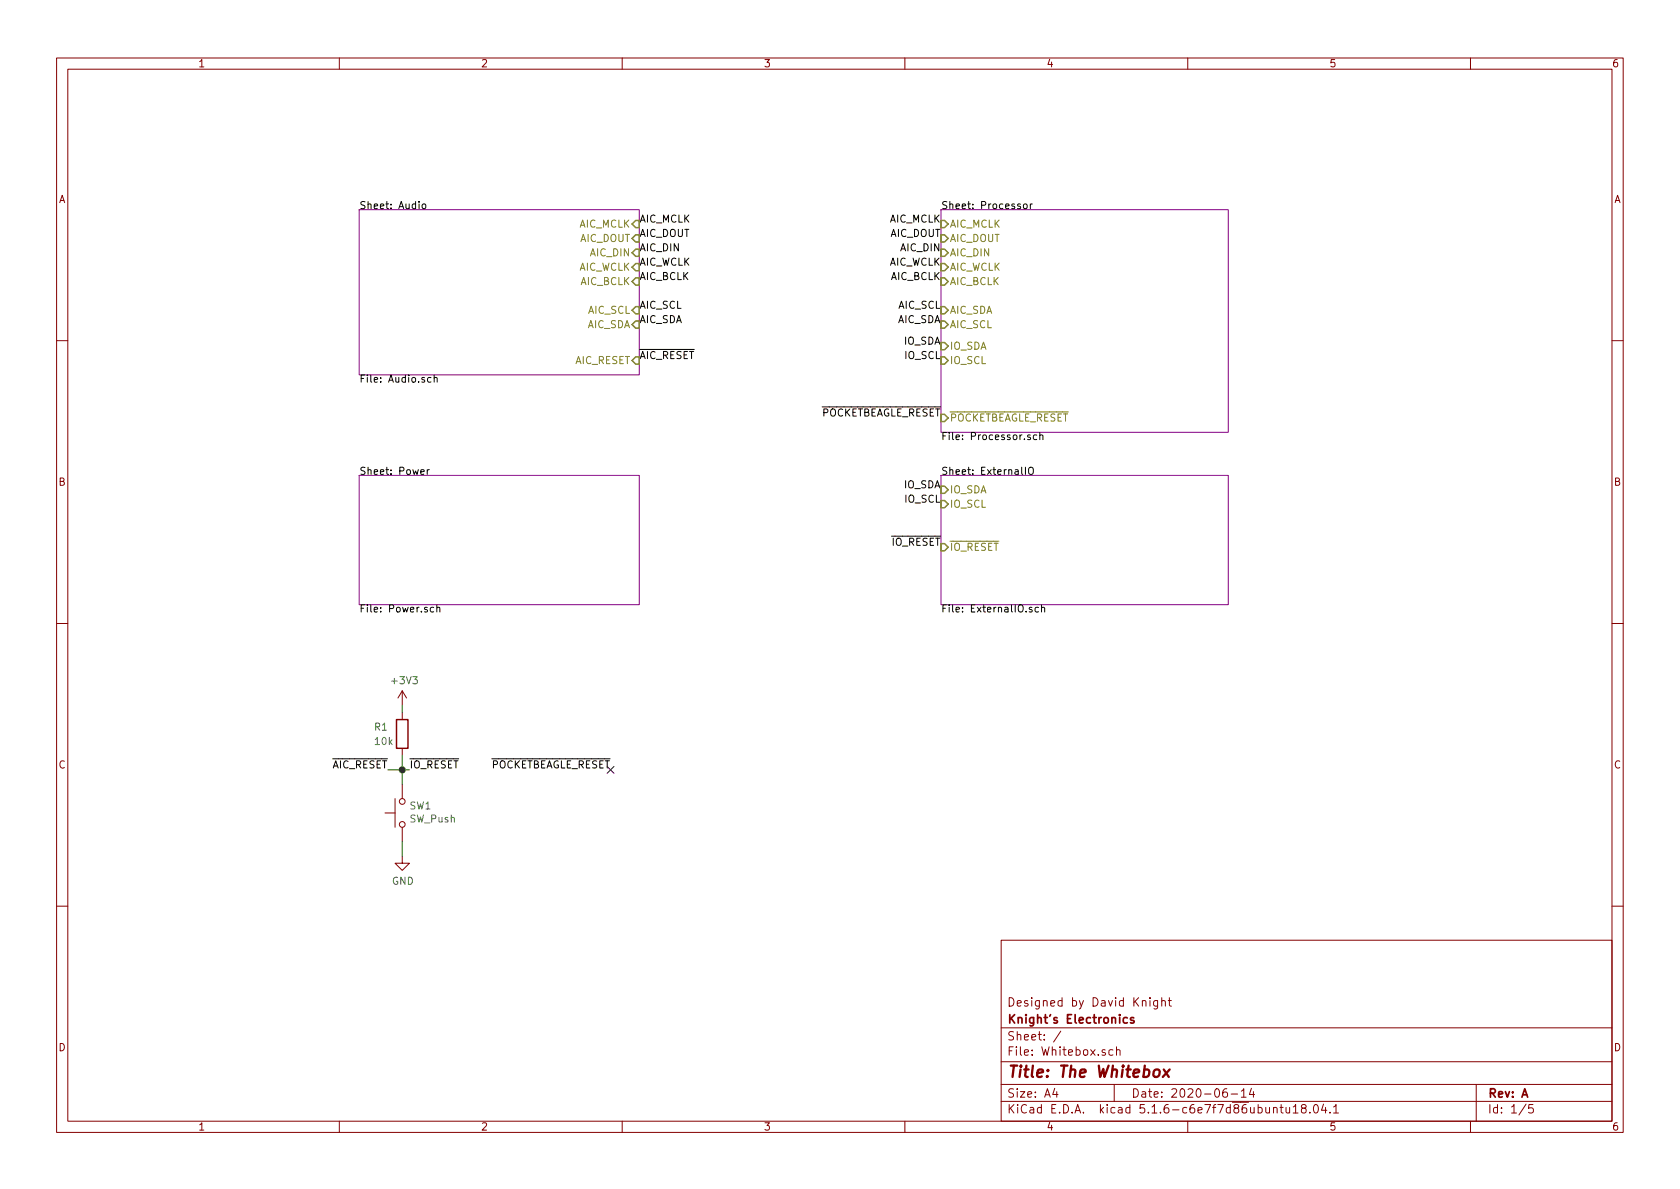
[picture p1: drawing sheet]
<svg xmlns="http://www.w3.org/2000/svg" width="297mm" height="210mm" viewBox="0 0 297 210" stroke-linecap="round" stroke-linejoin="round" font-family="sans-serif">
<g fill="none" stroke="#840000" stroke-width=".18">
<path d="M10 10.3h277v189.9h-277zM12 12.2h273v186.1h-273zM60 10.3v1.9M110 10.3v1.9M160 10.3v1.9M210 10.3v1.9M260 10.3v1.9M10 60.2h2M285 60.2h2M10 110.3h2M285 110.3h2M71.1 122.2v2.5"/>
<path d="M71.1 126v1.2M71.1 132.3v1.3M71.1 138.7v2.5M71.1 122.2l-.7 1.2M71.1 122.2l.8 1.2M68.1 143.8h1.7M69.8 141.2v5.1M71.1 151.4v1.2h1.3l-1.3 1.3-1.3-1.3h1.3M71.1 146.3v2.5M10 160.2h2M177 166.3h108v32h-108zM203.3 176.4v.2"/>
<path d="M203.3 176.9v1M204.7 176.9l-.1 1.4-.2 .1h-.4M204.7 177l-.4-.1-.3 .3v.6l.3 .1 .4-.1M205.4 177.1l.1-.1a.37 .37 0 0 1 .5 .1v.8M205.4 176.4v1.5M206.6 176.9h.5M206.8 176.4v1.3l.3 .2M285 160.2h2M60 198.3v1.9M110 198.3v1.9M160 198.3v1.9M177 194.8h108"/>
<path d="M177 191.8h108M177 187.8h108M177 181.8h108M186.5 192.5l-.4 1h1M186.8 193v1M187.6 182.3l-1.3 2M196.8 185.7l-.5-.1-.2 .3v.6l.2 .1 .5-.1M197 191.8v3M197.4 185.7l.2-.1 .4 .1v.9M197.4 185.1v1.5M210 198.3v1.9M216.9 192.5a.62 .62 0 0 0-.7 .7l.1 .7 .2 .1 .5-.1v-.5l-.1-.2-.4-.1-.3 .3"/>
<path d="M217.7 193.5h1.1M219.5 193l.4-.5v1.5M219.5 194h.8M221.3 192.5l-.4 1h.9M221.6 193v1M225.2 196l.2-.2 .3 .1 .1 .9M226.3 195.8h.6M226.5 195.3v1.3l.4 .2M227.4 195.8l.1 .9 .3 .1 .2-.1M228 195.8v1M228.7 195.8l.4-.5v1.5M228.7 196.8h.8"/>
<path d="M230.4 196l-.3-.2v-.3a.48 .48 0 0 1 .8 0l-.1 .4-.7 .2v.4l.3 .3h.3l.2-.3v-.4l-.2-.1M231.6 196.7v.1M232.4 195.4l.2-.1a.8 .8 0 0 1 .5 .8 .8 .8 0 0 1-.5 .7 1 1 0 0 1-.2-1.4zM234 195.2l-.3 1.1h.9M234.4 195.8v1M235.2 196.7v.1M235.8 195.8l.4-.5v1.5M235.8 196.8h.9M260 198.3v1.9M261 191.8v6.5M269.8 195.2l-1.2 2M271 195.3h-.7v.7l.2-.1 .5 .1 .1 .2-.1 .5-.2 .1-.5-.1"/>
<circle cx="71.1" cy="145.8" r=".51"/>
<circle cx="71.1" cy="141.7" r=".51"/>
</g>
<path d="M204.1 189.3a.54 .54 0 0 1 .5-.2 .54 .54 0 0 1 .5 .4l-.1 .6a.56 .56 0 0 1-.6 .4 .56 .56 0 0 1-.5-.4zM205.8 189.1l.9 1.3M206.8 189.1l-1.2 1.3" fill="none" stroke="#840000" stroke-width=".41"/>
<path d="M199.3 180l-.4-.1-.3 .3 .1 .6h.6M200.5 180a.37 .37 0 0 0-.6 .1v.3l.6 .1v.1l-.2 .3-.4-.1" fill="none" stroke="#840000" stroke-width=".3"/>
<path d="M63.5 37.1h49.5v29.2h-49.5zM166.4 37.1h50.8v39.3h-50.8zM63.5 84.1h49.5v22.8h-49.5zM166.4 84.1h50.8v22.8h-50.8z" fill="none" stroke="#840084" stroke-width=".18"/>
<g fill="none" stroke="#000" stroke-width=".18">
<path d="M74.8 36.1h.3l.1 .1v.6l-.3 .1-.3-.2zM181 36.2l.2-.1 .4 .1v.5l-.1 .1-.3 .1-.2-.1zM182.2 36.1v.8M182.5 36.1h-.2l-.1 .2M76.2 66.8l-.4-.1-.2 .3 .1 .5h.5M76.8 66.9l.1-.2 .3 .1 .1 .8M76.8 66.3v1.3M182.2 77l-.3-.1-.2 .2v.2l.5 .1v.3h-.5M183.3 77l-.3-.1-.3 .2 .1 .6h.5M183.8 77l.2-.1 .3 .1 .1 .7M183.8 76.5v1.2M74.4 83.5l.6-.1-.1-.3h-.3l-.2 .1v.6h.5"/>
<path d="M75.5 83.1v.8M75.9 83.1l-.4 .2M181.3 82.6v1.3M181.9 82.8a.45 .45 0 0 1 .8 0 .88 .88 0 0 1-.3 1.1l-.4-.1a1.07 1.07 0 0 1-.1-1zM76.7 107.4h-.4l-.2 .2 .1 .6h.5M77.2 107.5l.2-.1h.3l.1 .8M77.2 107v1.2M182.4 107.4h-.2l-.2 .2v.1l.4 .2v.3h-.4M183.6 107.4h-.4l-.2 .2 .1 .6h.5M184.1 107.5l.2-.1h.3l.1 .8M184.1 107v1.2"/>
</g>
<g fill="none" stroke="#848400" stroke-width=".25">
<path d="M112.4 39h.6v1.3h-.6l-.6-.7zM166.4 39h.6l.6 .6-.6 .7h-.6zM111.8 42.2l.6-.7h.6v1.3h-.6zM111.8 47.2l.6-.6h.6v1.3h-.6zM112.4 44.1h.6v1.2h-.6l-.6-.6zM112.4 49.1h.6v1.3h-.6l-.6-.6zM112.4 54.2h.6v1.3h-.6l-.6-.6zM112.4 56.8h.6v1.2h-.6l-.6-.6zM166.4 41.5h.6l.6 .7-.6 .6h-.6zM166.4 49.1h.6l.6 .7-.6 .6h-.6zM166.4 46.6h.6l.6 .6-.6 .7h-.6zM166.4 44.1h.6l.6 .6-.6 .6h-.6z"/>
<path d="M166.4 54.2h.6l.6 .7-.6 .6h-.6zM166.4 56.8h.6l.6 .6-.6 .6h-.6zM112.4 63.1h.6v1.3h-.6l-.6-.7zM166.4 73.3h.6l.6 .6-.6 .6h-.6zM166.4 60.6h.6l.6 .6-.6 .6h-.6zM166.4 63.1h.6l.6 .6-.6 .7h-.6zM166.4 86h.6l.6 .6-.6 .6h-.6zM166.4 88.5h.6l.6 .6-.6 .7h-.6zM166.4 96.1h.6l.6 .7-.6 .6h-.6z"/>
</g>
<path d="M70.1 127.2h2v5.1h-2z" fill="none" stroke="#840000" stroke-width=".25"/>
<path d="M68.6 136.1h3.8M71.1 124.7v1.3M71.1 133.6v5.1M71.1 148.8v2.6" fill="none" stroke="#008400" stroke-width=".18"/>
<circle cx="71.1" cy="136.1" r=".51" fill="#008400" stroke="#008400" stroke-width=".25"/>
<path d="M107.3 135.5l1.3 1.2M108.6 135.5l-1.3 1.2" fill="none" stroke="#000084" stroke-width=".18"/>
<text font-size="2.8" fill="#840000" x="178" y="190.5">Title: The Whitebox</text>
<g font-size="2.1" fill="#840000">
<text x="178" y="178">Designed by David Knight</text>
<text x="178" y="184">Sheet: /</text>
<text x="178" y="181">Knight's Electronics</text>
<text x="178" y="186.7">File: Whitebox.sch</text>
<text x="178" y="196.9">KiCad E.D.A. kicad 5.1.6-c6e7f7d86ubuntu18.04.1</text>
<text x="178" y="194.1">Size: A4</text>
<text x="200" y="194.1">Date: 2020-06-14</text>
<text x="263" y="194.1">Rev: A</text>
<text x="263" y="196.9">Id: 1/5</text>
</g>
<g font-size="1.8" fill="#840000">
<text x="35" y="11.9">1</text>
<text x="85" y="11.9">2</text>
<text x="135" y="11.9">3</text>
<text x="185" y="11.9">4</text>
<text x="235" y="11.9">5</text>
<text x="285" y="11.9">6</text>
<text x="10.4" y="35.9">A</text>
<text x="285.4" y="35.9">A</text>
<text x="10.4" y="85.9">B</text>
<text x="285.4" y="85.9">B</text>
<text x="10.4" y="135.9">C</text>
<text x="285.4" y="135.9">C</text>
<text x="10.4" y="185.9">D</text>
<text x="285.4" y="185.9">D</text>
<text x="35" y="199.9">1</text>
<text x="85" y="199.9">2</text>
<text x="135" y="199.9">3</text>
<text x="185" y="199.9">4</text>
<text x="235" y="199.9">5</text>
<text x="285" y="199.9">6</text>
</g>
<g font-size="1.8">
<text x="63.5" y="37">Sheet: Audio</text>
<text x="113" y="39.4">AIC_MCLK</text>
<text x="113" y="41.9">AIC_DOUT</text>
<text x="157.2" y="39.4">AIC_MCLK</text>
<text x="157.3" y="41.9">AIC_DOUT</text>
<text x="166.4" y="37">Sheet: Processor</text>
<text x="113" y="44.4">AIC_DIN</text>
<text x="113" y="47">AIC_WCLK</text>
<text x="157" y="47">AIC_WCLK</text>
<text x="159.3" y="44.4">AIC_DIN</text>
<text x="113" y="49.5">AIC_BCLK</text>
<text x="157.4" y="49.5">AIC_BCLK</text>
<text x="113" y="54.6">AIC_SCL</text>
<text x="113" y="57.1">AIC_SDA</text>
<text x="158.6" y="57.1">AIC_SDA</text>
<text x="158.8" y="54.6">AIC_SCL</text>
<text x="113" y="63.5">AIC_RESET</text>
<text x="159.8" y="61">IO_SDA</text>
<text x="160" y="63.5">IO_SCL</text>
<text x="63.5" y="67.7">File: Audio.sch</text>
<text x="144.8" y="73.7">POCKETBEAGLE_RESET</text>
<text x="166.4" y="77.8">File: Processor.sch</text>
<text x="63.5" y="84">Sheet: Power</text>
<text x="166.4" y="84">Sheet: ExternalIO</text>
<text x="159.8" y="86.4">IO_SDA</text>
<text x="160" y="88.9">IO_SCL</text>
<text x="157.6" y="96.5">IO_RESET</text>
<text x="63.5" y="108.3">File: Power.sch</text>
<text x="166.4" y="108.3">File: ExternalIO.sch</text>
<text x="58.6" y="135.9">AIC_RESET</text>
<text x="72.4" y="135.9">IO_RESET</text>
<text x="86.3" y="135.9">POCKETBEAGLE_RESET</text>
</g>
<g font-size="1.8" fill="#848400">
<text x="102.4" y="40.3">AIC_MCLK</text>
<text x="167.9" y="40.3">AIC_MCLK</text>
<text x="102.2" y="47.9">AIC_WCLK</text>
<text x="102.5" y="42.8">AIC_DOUT</text>
<text x="104.4" y="45.3">AIC_DIN</text>
<text x="167.9" y="42.8">AIC_DOUT</text>
<text x="167.9" y="47.9">AIC_WCLK</text>
<text x="167.9" y="45.3">AIC_DIN</text>
<text x="102.6" y="50.4">AIC_BCLK</text>
<text x="167.9" y="50.4">AIC_BCLK</text>
<text x="103.7" y="58">AIC_SDA</text>
<text x="103.9" y="55.5">AIC_SCL</text>
<text x="167.9" y="55.5">AIC_SDA</text>
<text x="167.9" y="58">AIC_SCL</text>
<text x="101.6" y="64.4">AIC_RESET</text>
<text x="167.9" y="61.8">IO_SDA</text>
<text x="167.9" y="64.4">IO_SCL</text>
<text x="167.9" y="74.5">POCKETBEAGLE_RESET</text>
<text x="167.9" y="87.2">IO_SDA</text>
<text x="167.9" y="89.8">IO_SCL</text>
<text x="167.9" y="97.4">IO_RESET</text>
</g>
<g font-size="1.8" fill="#008484">
<text x="69.4" y="121">+3V3</text>
<text x="66.2" y="129.2">R1</text>
<text x="66.4" y="131.7">10k</text>
<text x="72.4" y="143.1">SW1</text>
<text x="72.5" y="145.5">SW_Push</text>
<text x="69.3" y="156.5">GND</text>
</g>
</svg>
